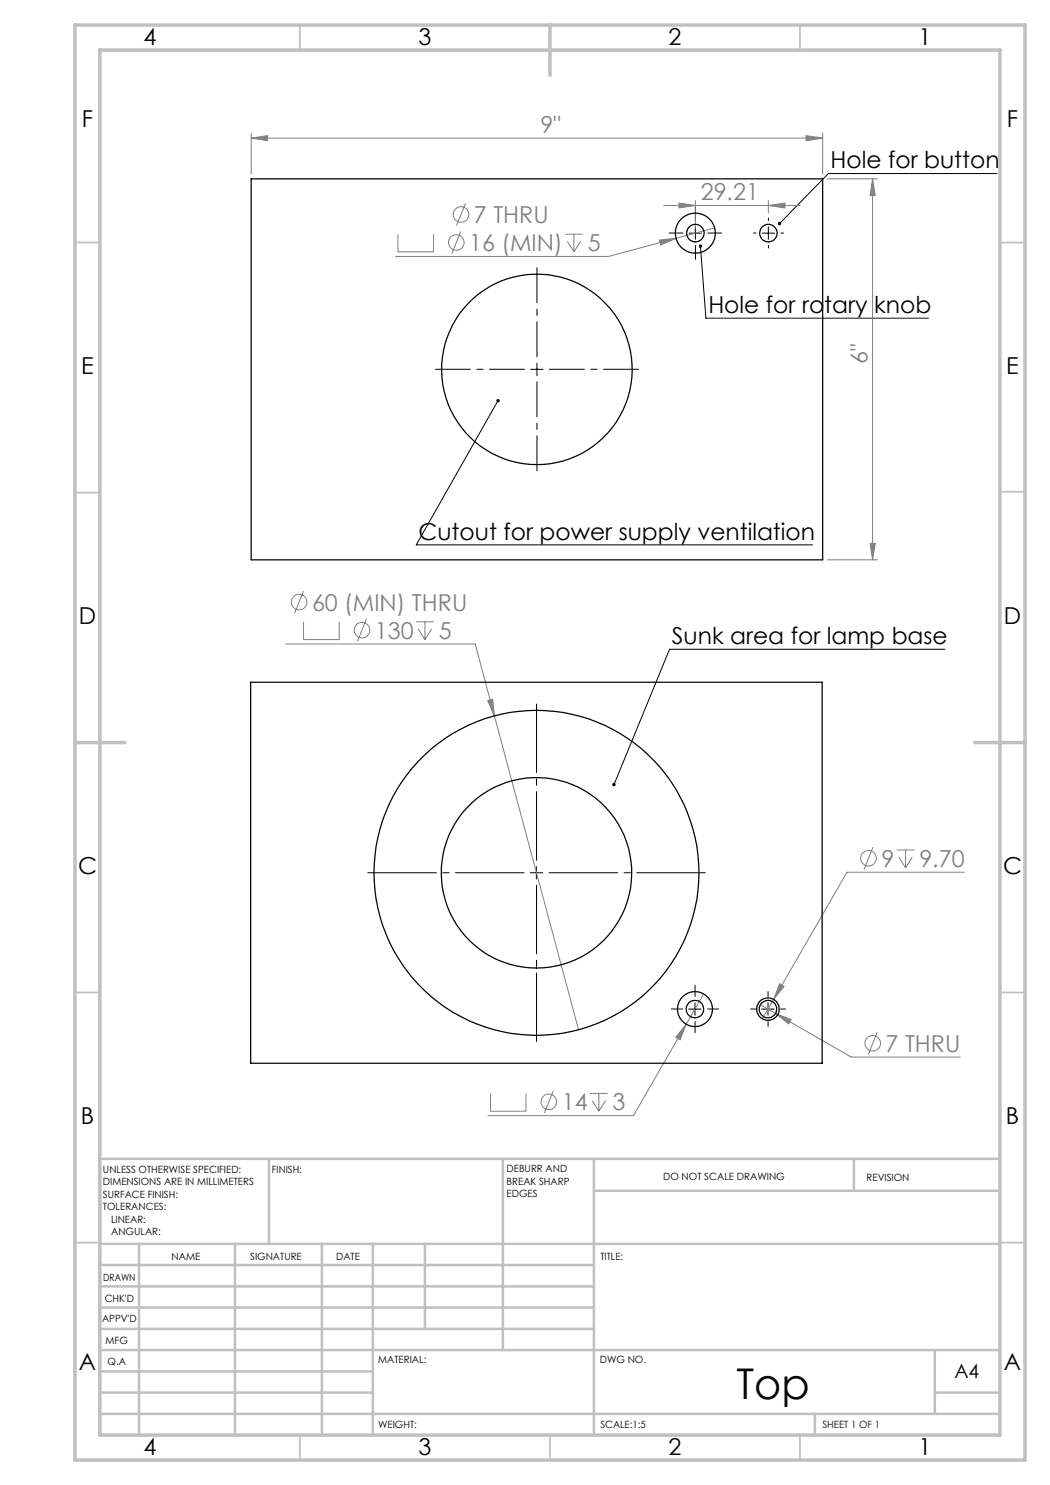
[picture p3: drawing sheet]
<svg xmlns="http://www.w3.org/2000/svg" width="210mm" height="297mm" viewBox="0 0 210 297" stroke-linecap="round" stroke-linejoin="round" font-family="sans-serif">
<g fill="none" stroke="#808080" stroke-width=".2">
<path d="M50.2 27.6l3.3-.5v1zM50.2 26.6v8.2M50.2 27.6h114.3M161.2 27.1l3.3 .5-3.3 .5zM164.5 26.6v8.2M165.5 35.8h10M174.5 35.8l.5 3.3h-1zM174.5 35.8v76.2M79.6 46.8v3.6h7.1v-3.6M92.1 46.3l-1.7 4.4M93.1 40.7l-1.8 4.4M113 46.8h3.6"/>
<path d="M113.5 48.3l1.3 2.1M114.8 46.8v3.6M116.1 48.3l-1.3 2.1M131.9 48l3.3-.3-3 1.3zM132.7 41.1h27.3M135.8 40.6l3.3 .5-3.3 .5zM139.1 40.1v5.5M142.9 45.6l-21.2 5.7h-42.6M153.7 41.1l3.3-.5v1zM153.7 40.1v2.5M60.7 118.2l-1.8 4.5M165.5 112h10"/>
<path d="M174 108.7h1l-.5 3.3zM57.1 128.8h37.9l3.9 14.4M60.7 124.4v3.5h7.1v-3.5M73.3 123.8l-1.8 4.5M83.2 124.4h3.6M83.6 125.8l1.4 2.1M85 124.4v3.5M86.3 125.8l-1.3 2.1M97.5 140.1l1-.3 .4 3.4zM98.9 143.2l16.8 62.7M174.6 169.4l-1.8 4.5M179.4 170h3.5"/>
<path d="M179.8 171.4l1.3 2.2M181.1 170v3.6M182.5 171.4l-1.4 2.2M192.9 174.4h-23.5l-14.7 25.5M140.7 198.8l-3.5 6.1M154.7 199.9l-2.2 3.9M155.9 196.7l.9 .6-2.1 2.6zM98.1 218.7v3.5h7.1v-3.5M110.7 218.2l-1.8 4.4M118 218.7h3.5M119.8 218.7v3.5M137.2 204.9l-1.2 3.1-.9-.5z"/>
<path d="M137.2 204.9l-10.5 18.2h-29.1M152.1 200.9l3 1.8M155.1 202.7l3.1 1.2-.5 .9zM155.1 202.7l15.2 8.7h21.8M175.4 206.4l-1.7 4.5M118.4 220.1l1.4 2.1M121.1 220.1l-1.3 2.1"/>
<circle cx="91.3" cy="48.5" r="1.55"/>
<circle cx="92.2" cy="42.9" r="1.55"/>
<circle cx="59.8" cy="120.4" r="1.55"/>
<circle cx="72.4" cy="126" r="1.55"/>
<circle cx="173.7" cy="171.6" r="1.55"/>
<circle cx="174.6" cy="208.7" r="1.55"/>
<circle cx="109.8" cy="220.4" r="1.55"/>
</g>
<g fill="none" stroke="#000" stroke-width=".2" stroke-dasharray="15.2 1.3 1.3 1.3">
<path d="M136.6 46.6h-2.8M139.1 44.1v-2.7M139.1 49.1v2.8M141.6 46.6h2.7M151.2 46.6h-.5M153.7 44.1v-.5M153.7 49.1v.5M156.2 46.6h.5M139 199.3v-2.3M153.6 199.3v-1M136.5 201.8h-2.2M139 204.3v2.2"/>
<path d="M141.5 201.8h2.3M151.1 201.8h-1M153.6 204.3v1M156.1 201.8h1"/>
</g>
<path d="M104.9 73.9h-17.8M107.4 71.4v-17.8M107.4 76.4v17.8M109.9 73.9h17.8" fill="none" stroke="#000" stroke-width=".2" stroke-dasharray="15.2 1.3 1.3 1.3" stroke-dashoffset="8.2"/>
<path d="M104.8 174.5h-31.2M107.3 172v-31.2M107.3 177v31.3M109.8 174.5h31.3" fill="none" stroke="#000" stroke-width=".2" stroke-dasharray="15.2 1.3 1.3 1.3" stroke-dashoffset="1.5"/>
<g fill="none" stroke="#000" stroke-width=".2">
<path d="M199.4 34.7h-33.7l-9.8 10M137.8 46.6h2.5M139.1 45.4v2.5M140.1 49.2l1.1 14.4h44.5M152.4 46.6h2.5M153.7 45.4v2.5M106.1 73.9h2.5M107.4 72.6v2.5M99.6 80.1l-16.3 28.9h79.2M189 129.9h-55.1l-11.1 27M106 174.6h2.5M107.3 173.3v2.5"/>
<path d="M137.7 201.8h2.5M139 200.6v2.5M152.3 201.8h2.5M153.6 200.6v2.5"/>
</g>
<g fill="none" stroke="#c0c0c0" stroke-width=".35">
<path d="M60 5v5M160 5v5M15 48.5h5M200 48.5h5M15 98.5h5M200 98.4h5M15 198.5h5M200 198.5h5M15 248.5h5M200 248.5h5M60 287v5M110 287v5"/>
<path d="M160 287v5"/>
</g>
<g fill="none" stroke="#c0c0c0" stroke-width=".5">
<path d="M53.8 231.8v17M100.6 231.8v38.2M118.8 231.8v55.2M118.8 238.2h81.2M170.8 231.8v6.4M200 231.8h-180v55.2M20 248.8h180M20 257.3h98.8M20 253h98.8M27.8 248.8v38.2M47 248.8v38.2M64.4 248.8v38.2"/>
<path d="M74.6 248.8v38.2M85 248.8v17M20 265.8h98.8M20 261.5h98.8M20 278.5h54.6M20 274.3h54.6M20 270h180M187 278.5h13M187 270v12.8M20 282.8h180M163 282.8v4.2"/>
</g>
<path d="M15 5h190v287h-190zM20 10h180v277h-180zM110 5v10M15 148.5h10M195 148.5h10" fill="none" stroke="#c0c0c0" stroke-width=".7"/>
<path d="M99.4 79.9a.34 .34 0 0 0 0 .5 .34 .34 0 0 0 .5-.1 .34 .34 0 0 0-.1-.5l-.2 .3 .2-.3zM155.6 44.5l.1 .5 .2-.3-.2 .3a.34 .34 0 0 0 .5-.1 .34 .34 0 0 0-.1-.4 .34 .34 0 0 0-.5 0zM139.8 49a.33 .33 0 0 0 .1 .5 .33 .33 0 0 0 .5-.2 .33 .33 0 0 0-.3-.4v.3v-.3zM122.6 156.7a.33 .33 0 0 0 .1 .5l.1-.3-.1 .3a.34 .34 0 0 0 .4-.3 .34 .34 0 0 0-.5-.2z" fill="#000"/>
<g fill="#808080">
<path d="M161.2 27.1l3.3 .5-3.3 .5zM50.2 27.6l3.3-.5v1z"/>
<path d="M131.9 48l.3 1 3-1.3zM135.8 40.6l3.3 .5-3.3 .5zM153.7 41.1l3.3-.5v1zM97.5 140.1l1.4 3.1-.4-3.4zM155.9 196.7l-1.2 3.2 2.1-2.6zM155.1 202.7l2.6 2.1 .5-.9zM137.2 204.9l-2.1 2.6 .9 .5z"/>
<path d="M174 108.7h1l-.5 3.3zM174.5 35.8l.5 3.3h-1z"/>
</g>
<g fill="none" stroke="#000" stroke-width=".25">
<path d="M50.2 35.8h114.3v76.2h-114.3zM50.1 136.5h114.3v76.2h-114.3z"/>
<circle cx="139.1" cy="46.6" r="4"/>
<circle cx="139.1" cy="46.6" r="1.75"/>
<circle cx="153.7" cy="46.6" r="1.75"/>
<circle cx="107.4" cy="73.9" r="19.1"/>
<circle cx="107.3" cy="174.6" r="32.5"/>
<circle cx="107.3" cy="174.6" r="19"/>
<circle cx="139" cy="201.8" r="1.75"/>
<circle cx="139" cy="201.8" r="3.5"/>
<circle cx="153.6" cy="201.8" r="1.76"/>
<circle cx="153.6" cy="201.8" r="2.25"/>
</g>
<text font-size="8.5" x="147.3" y="279.7">Top</text>
<g font-size="4.7">
<text x="28.7" y="9">4</text>
<text x="83.7" y="9">3</text>
<text x="133.7" y="9">2</text>
<text x="183.7" y="9">1</text>
<text x="16.4" y="25.5">F</text>
<text x="201.4" y="25.5">F</text>
<text x="166.1" y="33.7">Hole for button</text>
<text x="141.7" y="62.6">Hole for rotary knob</text>
<text x="16.2" y="74.8">E</text>
<text x="201.2" y="74.8">E</text>
<text x="83.7" y="107.9">Cutout for power supply ventilation</text>
<text x="15.8" y="124.7">D</text>
<text x="200.8" y="124.7">D</text>
<text x="134.4" y="128.8">Sunk area for lamp base</text>
<text x="15.6" y="174.7">C</text>
<text x="200.6" y="174.7">C</text>
<text x="16.2" y="224.8">B</text>
<text x="201.2" y="224.8">B</text>
<text x="15.8" y="274">A</text>
<text x="200.8" y="274">A</text>
<text x="28.7" y="291">4</text>
<text x="83.7" y="291">3</text>
<text x="133.7" y="291">2</text>
<text x="183.7" y="291">1</text>
</g>
<g font-size="4.7" fill="#808080">
<text x="108.1" y="26.6">9&quot;</text>
<text x="140.2" y="40.1">29.21</text>
<text x="94.8" y="44.6">7 THRU</text>
<text x="93.8" y="50.2">16 (MIN)</text>
<text x="117.5" y="50.2">5</text>
<text x="173.5" y="72.7" transform="rotate(-90 173.5 72.7)">6&quot;</text>
<text x="62.4" y="122.1">60 (MIN) THRU</text>
<text x="75" y="127.7">130</text>
<text x="87.7" y="127.7">5</text>
<text x="176.3" y="173.4">9</text>
<text x="183.9" y="173.4">9.70</text>
<text x="177.1" y="210.3">7 THRU</text>
<text x="112.3" y="222.1">14</text>
<text x="122.5" y="222.1">3</text>
</g>
<text font-size="3.9" x="190.9" y="275.5">A4</text>
<g font-size="2">
<text x="20.6" y="234.6">UNLESS OTHERWISE SPECIFIED:</text>
<text x="20.6" y="237.1">DIMENSIONS ARE IN MILLIMETERS</text>
<text x="20.6" y="239.6">SURFACE FINISH:</text>
<text x="54.4" y="234.6">FINISH:</text>
<text x="101.3" y="234.5">DEBURR AND</text>
<text x="101.3" y="237">BREAK SHARP</text>
<text x="101.3" y="239.5">EDGES</text>
<text x="132.6" y="236">DO NOT SCALE DRAWING</text>
<text x="173.3" y="236.2">REVISION</text>
<text x="20.6" y="242.1">TOLERANCES:</text>
<text x="22.2" y="244.6">LINEAR:</text>
<text x="22.2" y="247.1">ANGULAR:</text>
<text x="34.3" y="252">NAME</text>
<text x="50" y="251.9">SIGNATURE</text>
<text x="67.2" y="251.9">DATE</text>
<text x="120.1" y="251.9">TITLE:</text>
<text x="20.6" y="256.1">DRAWN</text>
<text x="20.9" y="260.3">CHK'D</text>
<text x="20.4" y="264.4">APPV'D</text>
<text x="21.1" y="268.8">MFG</text>
<text x="21.5" y="273">Q.A</text>
<text x="75.6" y="272.5">MATERIAL:</text>
<text x="120" y="272.5">DWG NO.</text>
<text x="75.6" y="285.5">WEIGHT:</text>
<text x="120.1" y="285.6">SCALE:1:5</text>
<text x="164.5" y="285.6">SHEET 1 OF 1</text>
</g>
</svg>
